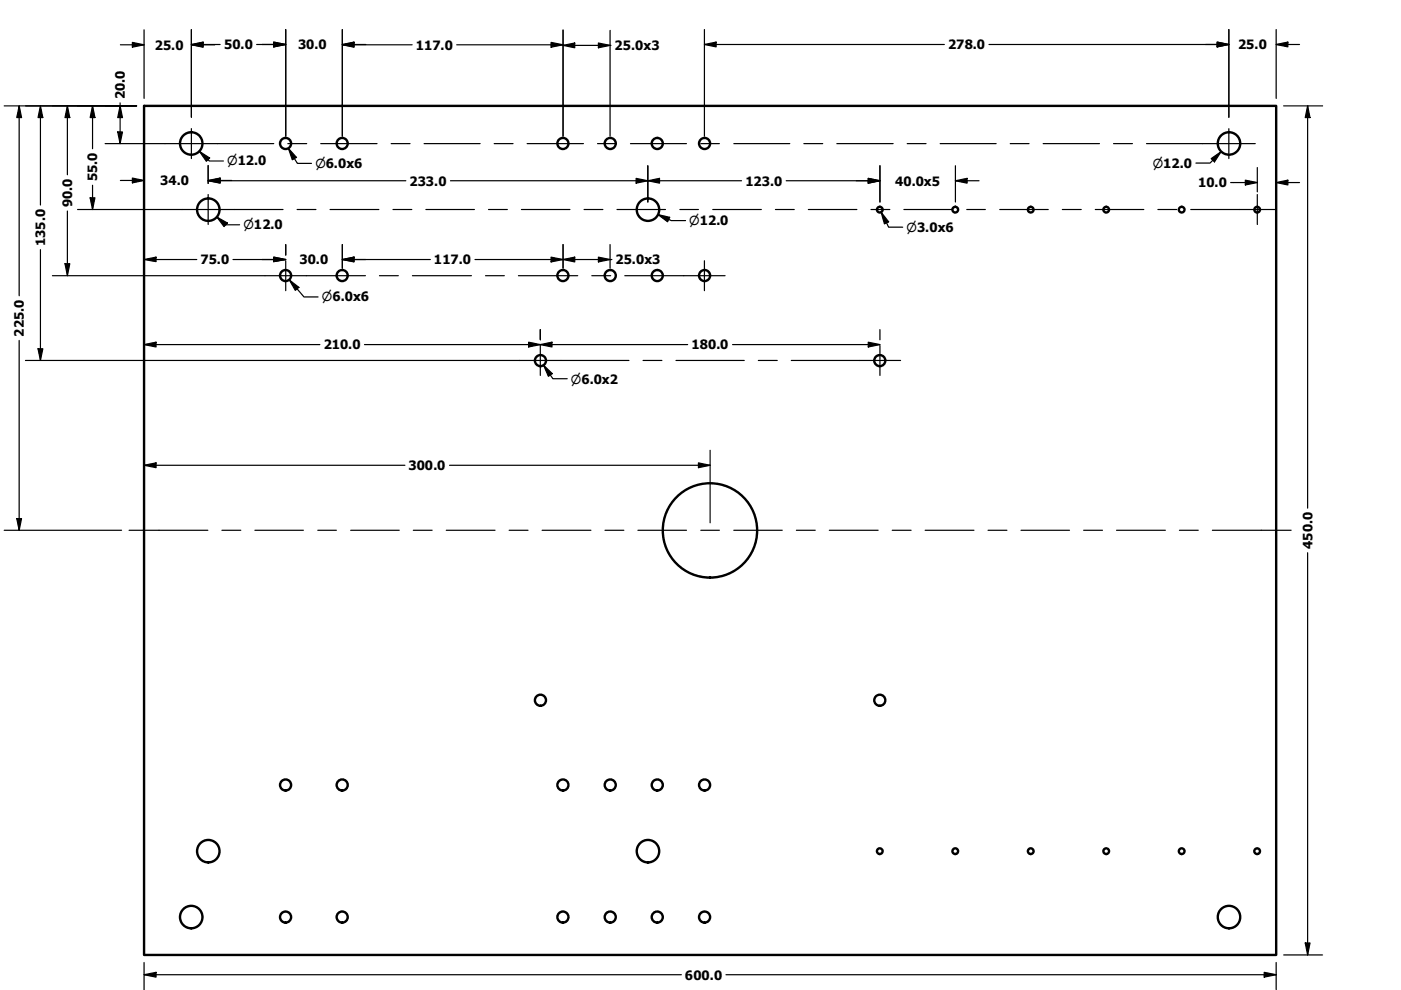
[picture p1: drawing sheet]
<svg xmlns="http://www.w3.org/2000/svg" width="297mm" height="210mm" viewBox="0 0 297 210" stroke-linecap="round" stroke-linejoin="round" font-family="sans-serif">
<!-- layer: Visible (ANSI) -->
<g fill="none" stroke="#000" stroke-width=".51">
<path d="M30.5 22.5h240.1v180h-240.1z"/>
<circle cx="40.5" cy="30.4" r="2.38"/>
<circle cx="60.5" cy="30.4" r="1.17"/>
<circle cx="72.5" cy="30.4" r="1.17"/>
<circle cx="119.3" cy="30.4" r="1.17"/>
<circle cx="129.4" cy="30.4" r="1.17"/>
<circle cx="139.4" cy="30.4" r="1.17"/>
<circle cx="149.4" cy="30.4" r="1.17"/>
<circle cx="260.6" cy="30.4" r="2.38"/>
<circle cx="44.2" cy="44.5" r="2.38"/>
<circle cx="60.5" cy="58.4" r="1.17"/>
<circle cx="72.5" cy="58.4" r="1.17"/>
<circle cx="119.3" cy="58.4" r="1.17"/>
<circle cx="129.4" cy="58.4" r="1.17"/>
<circle cx="137.4" cy="44.5" r="2.38"/>
<circle cx="139.4" cy="58.4" r="1.17"/>
<circle cx="149.4" cy="58.4" r="1.17"/>
<circle cx="186.5" cy="44.5" r=".6"/>
<circle cx="202.5" cy="44.5" r=".6"/>
<circle cx="218.5" cy="44.5" r=".6"/>
<circle cx="234.5" cy="44.5" r=".6"/>
<circle cx="250.5" cy="44.5" r=".6"/>
<circle cx="266.5" cy="44.5" r=".6"/>
<circle cx="114.6" cy="76.5" r="1.17"/>
<circle cx="186.5" cy="76.5" r="1.17"/>
<circle cx="150.5" cy="112.5" r="10"/>
<circle cx="114.6" cy="148.5" r="1.17"/>
<circle cx="186.5" cy="148.5" r="1.17"/>
<circle cx="60.5" cy="166.4" r="1.17"/>
<circle cx="72.5" cy="166.4" r="1.17"/>
<circle cx="119.3" cy="166.4" r="1.17"/>
<circle cx="129.4" cy="166.4" r="1.17"/>
<circle cx="139.4" cy="166.4" r="1.17"/>
<circle cx="149.4" cy="166.4" r="1.17"/>
<circle cx="40.5" cy="194.4" r="2.38"/>
<circle cx="44.2" cy="180.5" r="2.38"/>
<circle cx="60.5" cy="194.4" r="1.17"/>
<circle cx="72.5" cy="194.4" r="1.17"/>
<circle cx="119.3" cy="194.4" r="1.17"/>
<circle cx="129.4" cy="194.4" r="1.17"/>
<circle cx="137.4" cy="180.5" r="2.38"/>
<circle cx="139.4" cy="194.4" r="1.17"/>
<circle cx="149.4" cy="194.4" r="1.17"/>
<circle cx="186.5" cy="180.5" r=".6"/>
<circle cx="202.5" cy="180.5" r=".6"/>
<circle cx="218.5" cy="180.5" r=".6"/>
<circle cx="234.5" cy="180.5" r=".6"/>
<circle cx="250.5" cy="180.5" r=".6"/>
<circle cx="260.6" cy="194.4" r="2.38"/>
<circle cx="266.5" cy="180.5" r=".6"/>
</g>
<!-- layer: Dimension (ANSI) -->
<g fill="none" stroke="#000" stroke-width=".25">
<path d="M25.5 9.5h5M28.1 9l2.4 .5-2.4 .5zM30.5 6.3v14.6M40.6 9.5l2.5-.5v1zM40.6 9.4l2.5-.5v1zM40.6 9.5h4.9M40.6 6.3v18.6M40.6 9.4h6.1M54.4 9.4h6.2M58 8.9l2.6 .5-2.6 .5zM60.6 6.3v22.6M72.6 9.4l2.5-.5v1z"/>
<path d="M72.6 9.5l2.5-.5v1zM72.6 9.5h14.8M72.6 9.4h4.9M72.6 6.3v22.6M96.8 9.5h22.6M116.8 9l2.6 .5-2.6 .5zM119.4 9.6l2.5-.5v1zM119.4 6.3v22.6M119.4 9.6h10.1M126.9 9.1l2.4 .5-2.4 .5zM129.3 6.4v22.5M149.4 9.4l2.4-.5v1z"/>
<path d="M149.4 9.4h50.8M149.4 6.3v22.6M209.7 9.4h50.8M258.1 8.9l2.4 .5-2.4 .5zM260.5 6.3v18.6M270.6 9.4l2.4-.5v1zM270.6 9.4h4.9M270.6 6.3v14.6M.9 22.5h28.1M4.1 22.5l.5 2.4h-1zM4.1 22.5v40.2M8.6 22.5l.5 2.4h-1z"/>
<path d="M8.6 22.5v21M14.3 22.5l.5 2.4h-1zM14.3 22.5v14.6M19.6 22.5l.5 2.4h-1zM19.6 22.5v9M19.6 39.3v5.1M22.3 30.5h12.7M25 28h1l-.5 2.5zM25.5 22.5l.5 2.4h-1zM25.5 21.8v8.7M25.5 38.3h5M28.1 37.8l2.4 .5-2.4 .5z"/>
<path d="M42.3 32.1l2.1 1.4-.6 .7zM42.3 32.1l2.1 2h3M44.1 38.3l2.6-.5v1zM44.1 38.3h5M44.1 35.1v3.8M44.1 38.3h41.9M61.2 31.5l1.7 1.9-.9 .5zM61.2 31.5l1.9 3.1h2.9M95.5 38.3h61.7M134.9 37.8l2.5 .5-2.5 .5zM137.4 38.3l2.4-.5v1zM137.4 35.2v7.6"/>
<path d="M166.7 38.3h19.9M184.1 37.8l2.5 .5-2.5 .5zM186.6 35.2v7.6M202.6 38.3l2.4-.5v1zM202.6 38.3h5M202.6 35.2v7.6M256.8 33.6l2.1-1.4-1.4 2.1zM258.9 32.2l-2.4 2.4h-2.9M260.9 38.7h5.7M264 38.2l2.6 .5-2.6 .5zM266.6 35.5v5.2M270.6 38.7l2.4-.5v1z"/>
<path d="M270.6 38.7h4.9M272.2 22.5h8.2M277.2 22.5l.5 2.4h-1zM277.2 22.5v85.2M8.6 52.9v23.5M11.1 58.5h45.1M13.8 55.9h1l-.5 2.6zM14.3 44.7v13.8M16.4 44.4h22.2M19.1 41.9h1l-.5 2.5zM30.5 55l2.6-.5v1zM30.5 55h11.2"/>
<path d="M46 46l2.2 1.3-.7 .7zM46 46l1.8 1.7h3M49.4 55h11.2M58 54.5l2.6 .5-2.6 .5zM60.6 51.9v2.2M61.3 59.3l2.1 1.6-.8 .7zM61.3 59.3l3.2 3.7h2.9M72.6 55l2.5-.5v1zM72.6 51.9v5M72.6 55h18.6M100.7 55h29M116.8 54.5l2.6 .5-2.6 .5z"/>
<path d="M119.4 55l2.5-.5v1zM119.4 51.9v5M126.9 54.5l2.4 .5-2.4 .5zM129.3 51.9v5M139.5 45.5l2.5 .6-.5 .9zM139.5 45.5l2.8 1.3h3.1M186.8 45l1.6 2-.9 .5zM186.8 45l1.6 3.2h3M4.1 72.2v40.2M5.4 76.4h104.8M8.1 73.9h1l-.5 2.5zM30.5 73.1l2.6-.5v1z"/>
<path d="M30.5 73.1h37.3M77.3 73.1h68.5M112.1 72.6l2.5 .5-2.5 .5zM114.6 73.1l2.4-.5v1zM114.6 69.9v2.1M115.3 77.4l1.8 1.8-.8 .6zM115.3 77.4l1.9 2.9h3.1M155.3 73.1h31.3M184.1 72.6l2.5 .5-2.5 .5zM186.6 69.9v2.1M30.5 98.7l2.6-.6v1.1zM30.5 98.7h55.4"/>
<path d="M95.3 98.7h55.3M148.1 98.1l2.5 .6-2.5 .5zM150.6 95.5v15.3M.9 112.4h24.9M3.6 110h1l-.5 2.4zM277.2 117.2v85.3M276.7 199.9h1l-.5 2.6zM30.5 206.7l2.6-.5v1zM30.5 204.1v5.7M30.5 206.7h114M153.9 206.7h116.7M268 206.2l2.6 .5-2.6 .5z"/>
<path d="M270.6 204.1v5.7M272.2 202.5h8.2"/>
</g>
<g fill="#000">
<path d="M28.1 9l2.4 .5-2.4 .5zM40.6 9.5l2.5-.5v1zM40.6 9.4l2.5-.5v1zM58 8.9l2.6 .5-2.6 .5zM72.6 9.4l2.5-.5v1zM72.6 9.5l2.5-.5v1zM116.8 9l2.6 .5-2.6 .5zM119.4 9.6l2.5-.5v1zM126.9 9.1l2.4 .5-2.4 .5zM149.4 9.4l2.4-.5v1zM258.1 8.9l2.4 .5-2.4 .5zM270.6 9.4l2.4-.5v1z"/>
<path d="M4.1 22.5l.5 2.4h-1zM8.6 22.5l.5 2.4h-1zM14.3 22.5l.5 2.4h-1zM19.6 22.5l.5 2.4h-1zM25 28h1l-.5 2.5zM25.5 22.5l.5 2.4h-1zM28.1 37.8l2.4 .5-2.4 .5zM42.3 32.1l2.1 1.4-.6 .7zM44.1 38.3l2.6-.5v1zM61.2 31.5l1.7 1.9-.9 .5zM134.9 37.8l2.5 .5-2.5 .5zM137.4 38.3l2.4-.5v1z"/>
<path d="M184.1 37.8l2.5 .5-2.5 .5zM202.6 38.3l2.4-.5v1zM256.8 33.6l2.1-1.4-1.4 2.1zM264 38.2l2.6 .5-2.6 .5zM270.6 38.7l2.4-.5v1zM277.2 22.5l.5 2.4h-1zM13.8 55.9h1l-.5 2.6zM19.1 41.9h1l-.5 2.5zM30.5 55l2.6-.5v1zM46 46l2.2 1.3-.7 .7zM58 54.5l2.6 .5-2.6 .5zM72.6 55l2.5-.5v1z"/>
<path d="M116.8 54.5l2.6 .5-2.6 .5zM119.4 55l2.5-.5v1zM126.9 54.5l2.4 .5-2.4 .5zM139.5 45.5l2.5 .6-.5 .9zM186.8 45l1.6 2-.9 .5zM8.1 73.9h1l-.5 2.5zM30.5 73.1l2.6-.5v1zM61.3 59.3l2.1 1.6-.8 .7zM112.1 72.6l2.5 .5-2.5 .5zM114.6 73.1l2.4-.5v1zM115.3 77.4l1.8 1.8-.8 .6zM184.1 72.6l2.5 .5-2.5 .5z"/>
<path d="M30.5 98.7l2.6-.6v1.1zM148.1 98.1l2.5 .6-2.5 .5zM3.6 110h1l-.5 2.4zM276.7 199.9h1l-.5 2.6zM30.5 206.7l2.6-.5v1zM268 206.2l2.6 .5-2.6 .5z"/>
</g>
<!-- layer: Centerline (ANSI) -->
<g fill="none" stroke="#000" stroke-width=".25">
<path d="M35 30.5h23M61 30.5h4M68 30.5h11.9M82.9 30.5h4M89.9 30.5h11.9M104.8 30.5h4M111.8 30.5h11.9M126.7 30.5h4M133.7 30.5h11.8M148.6 30.5h3.9M155.6 30.5h11.8M170.4 30.5h4"/>
<path d="M177.4 30.5h12M192.3 30.5h4M199.3 30.5h11.9M214.2 30.5h4M221.2 30.5h11.9M236.1 30.5h4M243.1 30.5h23M38.6 44.4h21.4M56.2 58.5h21.3M63 44.4h4M70 44.4h10.3M80.5 58.5h4"/>
<path d="M83.3 44.4h4M87.4 58.5h12.5M90.3 44.4h10.3M102.9 58.5h4M103.6 44.4h4M109.9 58.5h12.6M110.6 44.4h10.2M123.8 44.4h4M125.5 58.5h4M130.8 44.4h10.3M132.5 58.5h21.2M144.1 44.4h4"/>
<path d="M151.1 44.4h10.3M164.4 44.4h4M171.4 44.4h10.3M184.7 44.4h4M191.6 44.4h10.3M205 44.4h3.9M212 44.4h10.2M225.2 44.4h4M232.2 44.4h10.3M245.5 44.4h4M252.5 44.4h17.8M110.2 76.4h23.1"/>
<path d="M136.3 76.4h4M143.3 76.4h14.5M160.8 76.4h4M167.8 76.4h23.1M27.4 112.4h16.7M47.1 112.4h4M54 112.4h10.3M67.4 112.4h3.9M74.4 112.4h10.2M87.6 112.4h4M94.6 112.4h10.4M107.9 112.4h4.1"/>
<path d="M114.9 112.4h10.4M128.3 112.4h4M135.3 112.4h10.2M148.6 112.4h3.9M155.6 112.4h10.3M168.8 112.4h4M175.8 112.4h10.4M189.2 112.4h4M196.2 112.4h10.3M209.5 112.4h4M216.5 112.4h10.3M229.7 112.4h4"/>
<path d="M236.7 112.4h10.4M250.1 112.4h4M257 112.4h16.7"/>
</g>
<!-- layer: Center Mark (ANSI) -->
<path d="M40.6 27.3v6.3M260.5 27.3v6.3M44.1 41.2v6.4M60.6 55.3v6.3M149.4 55.3v6.3M266.6 41.2v6.4M114.6 73.3v6.3M186.6 73.3v6.3" fill="none" stroke="#000" stroke-width=".25"/>
<g font-size="2.7">
<text x="32.8" y="10.5">25.0</text>
<text x="47.5" y="10.4">50.0</text>
<text x="63.2" y="10.4">30.0</text>
<text x="88.1" y="10.5">117.0</text>
<text x="130.3" y="10.6">25.0x3</text>
<text x="201" y="10.4">278.0</text>
<text x="262.5" y="10.4">25.0</text>
<text x="26.5" y="21.1" transform="rotate(-90 26.5 21.1)">20.0</text>
<text x="20.6" y="38.5" transform="rotate(-90 20.6 38.5)">55.0</text>
<text x="34" y="39.3">34.0</text>
<text x="86.8" y="39.3">233.0</text>
<text x="158.1" y="39.3">123.0</text>
<text x="189.8" y="39.3">40.0x5</text>
<text x="254" y="39.7">10.0</text>
<text x="15.3" y="44" transform="rotate(-90 15.3 44)">90.0</text>
<text x="9.6" y="52.2" transform="rotate(-90 9.6 52.2)">135.0</text>
<text x="42.5" y="56">75.0</text>
<text x="63.5" y="56">30.0</text>
<text x="92" y="56">117.0</text>
<text x="130.5" y="56">25.0x3</text>
<text x="5.1" y="71.4" transform="rotate(-90 5.1 71.4)">225.0</text>
<text x="68.6" y="74.1">210.0</text>
<text x="146.6" y="74.1">180.0</text>
<text x="86.6" y="99.6">300.0</text>
<text x="278.3" y="116.4" transform="rotate(-90 278.3 116.4)">450.0</text>
<text x="145.2" y="207.7">600.0</text>
</g>
<g font-size="2.6">
<text x="48.1" y="35.1">⌀12.0</text>
<text x="66.9" y="35.6">⌀6.0x6</text>
<text x="244.4" y="35.5">⌀12.0</text>
<text x="146.1" y="47.8">⌀12.0</text>
<text x="51.6" y="48.6">⌀12.0</text>
<text x="192.2" y="49.1">⌀3.0x6</text>
<text x="68.3" y="63.9">⌀6.0x6</text>
<text x="121" y="81.3">⌀6.0x2</text>
</g>
</svg>
